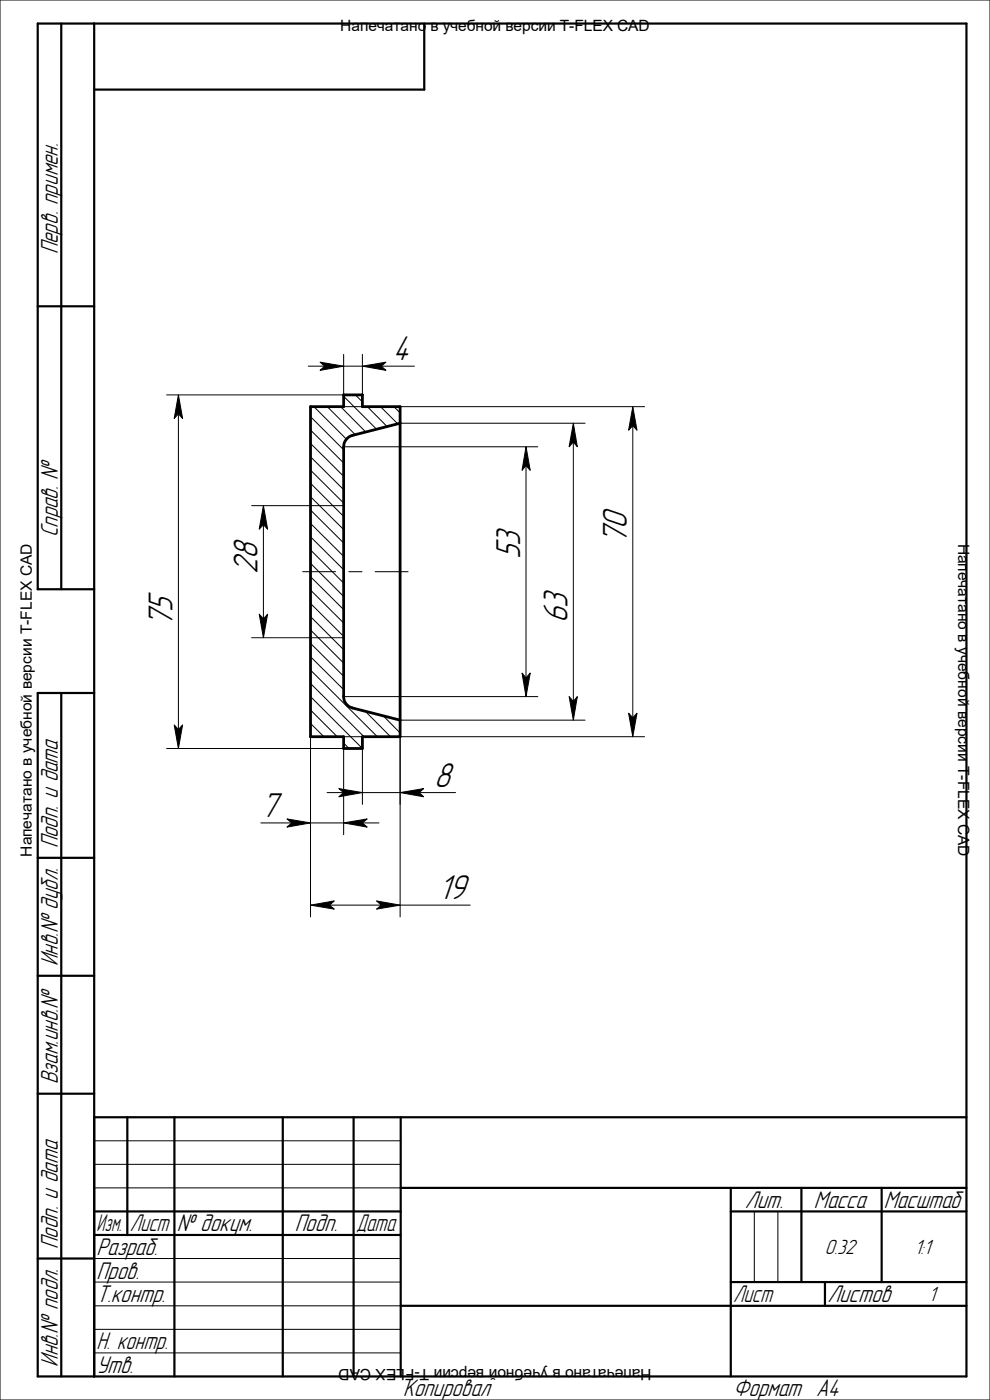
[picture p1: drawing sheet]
<svg xmlns="http://www.w3.org/2000/svg" width="210mm" height="297mm" viewBox="0 0 210 297" stroke-linecap="round" stroke-linejoin="round" font-family="sans-serif">
<g fill="none" stroke="#000" stroke-width=".21">
<path d="M0 0h210v297h-210zM65.4 77.7h3.5M72.9 75.2v8.6h-37.6M72.9 77.7h4M76.9 75.2v8.6M80.9 77.7h7M37.8 87.8v67M65.9 86.3h70.8M65.9 99.7l7 7M65.9 96.9l7 7M65.9 94.1l7 6.9M65.9 91.2l7 7"/>
<path d="M65.9 88.4l7 7M66.6 86.3l6.9 6.9M69.4 86.3l6 5.9M72.3 86.3l5.3 5.4M72.9 94.8h41.2M72.9 84.1l7 7M75.4 83.8l1.5 1.5M77.9 86.3l4.2 4.2M80.7 86.3l3.7 3.6M83.6 86.3l1.3 1.3M84.9 89.8h39.2M111.6 98.8v45"/>
<path d="M121.6 93.8v55M134.2 90.3v62M53.4 107.3h19.5M55.9 111.3v20M65.9 119.5l7 7M65.9 116.7l7 7M65.9 113.9l7 7M65.9 111l7 7M65.9 108.2l7 7M65.9 105.4l7 7M65.9 102.5l7 7.1M53.4 135.3h19.5"/>
<path d="M64.2 121.3h7M65.9 139.3l7 7M65.9 136.5l7 7M65.9 133.6l7 7.1M65.9 130.8l7 7M65.9 128l7 7M65.9 125.2l7 7M65.9 122.3l7 7M74 121.3h2.8M79.6 121.3h7M35.3 158.8h37.6M65.9 147.8l11 11v11.8"/>
<path d="M65.9 153.5l2.8 2.8M65.9 150.6l5.6 5.7M65.9 145l11.3 11.3M65.9 142.2l14.2 14.1M72.9 147.8h41.2M72.9 156.3v20.8M72.9 157.6l1.1 1.2M77.5 150.9l5.3 5.4M81.3 151.8l3.6 3.7M84.9 152.8h39.2M84.9 156.3v38.2M136.7 156.3h-70.8v38.2"/>
<path d="M55.3 174.6h6.6M65.9 174.6h7M69.4 168.1h3.5M76.9 174.6h3.5M76.9 168.1h8M88.9 168.1h7.7M69.9 192h11M84.9 192h14.8M20 252h65M20 242h65M20 247h65M160 257v15"/>
<path d="M165 257v15M20 277h65M20 267h65M20 272h65M155 277h50M20 282h65M20 287h65"/>
</g>
<path d="M65.9 86.3h7v-2.5h4v2.5h8v70h-8v2.5h-4v-2.5h-7zM84.9 89.8l-10.1 2.6-1.1 .6a2.39 2.39 0 0 0-.8 1.8v53a2.46 2.46 0 0 0 1.9 2.4l10.1 2.6" fill="none" stroke="#000" stroke-width=".59"/>
<g fill="#000" stroke="#000" stroke-width=".21">
<path d="M67.9 76.8l5 .9-5 .9 1-.9z" fill-rule="evenodd"/>
<path d="M76.9 77.7l5-.9-1 .9 1 .9z" fill-rule="evenodd"/>
<path d="M37.8 83.8l.9 5-.9-1-.8 1z" fill-rule="evenodd"/>
<path d="M111.6 94.8l.9 5-.9-1-.9 1z" fill-rule="evenodd"/>
<path d="M121.6 89.8l.9 5-.9-1-.9 1z" fill-rule="evenodd"/>
<path d="M134.2 86.3l.9 5-.9-1-.9 1z" fill-rule="evenodd"/>
<path d="M55.9 107.3l.9 5-.9-1-.9 1z" fill-rule="evenodd"/>
<path d="M55 130.3l.9 1 .9-1-.9 5z" fill-rule="evenodd"/>
<path d="M37 153.8l.8 1 .9-1-.9 5z" fill-rule="evenodd"/>
<path d="M110.7 142.8l.9 1 .9-1-.9 5z" fill-rule="evenodd"/>
<path d="M120.7 147.8l.9 1 .9-1-.9 5z" fill-rule="evenodd"/>
<path d="M133.3 151.3l.9 1 .9-1-.9 5z" fill-rule="evenodd"/>
<path d="M60.9 173.7l5 .9-5 .9 1-.9z" fill-rule="evenodd"/>
<path d="M71.9 167.3l5 .8-5 .9 1-.9z" fill-rule="evenodd"/>
<path d="M72.9 174.6l5-.9-1 .9 1 .9z" fill-rule="evenodd"/>
<path d="M84.9 168.1l5-.8-1 .8 1 .9z" fill-rule="evenodd"/>
<path d="M65.9 192l5-.9-1 .9 1 .9z" fill-rule="evenodd"/>
<path d="M79.9 191.1l5 .9-5 .9 1-.9z" fill-rule="evenodd"/>
</g>
<g fill="none" stroke="#000" stroke-width=".47">
<path d="M13 5v120M20 5v287M90 5v14h-70M8 65h12M20 125h-12v-120h197v287h-197v-145h12M13 147v145M8 182h12M8 207h12M8 232h12M20 237h185M27 237v25M37 237v55"/>
<path d="M60 237v55M75 237v55M85 237v55M20 257h65M85 252h120M155 257h50M155 252v40M170 252v20M187 252v20M8 267h12M20 262h65M85 277h120"/>
<path d="M155 272h50M175 272v5"/>
</g>
<g font-size="6.8">
<text x="83.4" y="76.5">4</text>
<text x="110.4" y="118.7" transform="rotate(-90 110.4 118.7)">53</text>
<text x="133" y="115.5" transform="rotate(-90 133 115.5)">70</text>
<text x="54.7" y="121.9" transform="rotate(-90 54.7 121.9)">28</text>
<text x="36.6" y="133.1" transform="rotate(-90 36.6 133.1)">75</text>
<text x="120.4" y="132.2" transform="rotate(-90 120.4 132.2)">63</text>
<text x="92.1" y="166.9">8</text>
<text x="55.3" y="173.4">7</text>
<text x="93" y="190.8">19</text>
</g>
<g font-size="4.7">
<text x="12.2" y="54" transform="rotate(-90 12.2 54)">Перв. примен.</text>
<text x="12.2" y="114" transform="rotate(-90 12.2 114)">Справ. №</text>
<text x="12.2" y="180" transform="rotate(-90 12.2 180)">Подп. и дата</text>
<text x="12.2" y="205" transform="rotate(-90 12.2 205)">Инв.№ дубл.</text>
<text x="12.2" y="230" transform="rotate(-90 12.2 230)">Взам.инв.№</text>
<text x="158" y="256.2">Лит.</text>
<text x="172.7" y="256.2">Масса</text>
<text x="187.5" y="256.2">Масштаб</text>
<text x="27.5" y="261.2">Лист</text>
<text x="37.5" y="261.2">№ докум.</text>
<text x="62.5" y="261.2">Подп.</text>
<text x="75.5" y="261.2">Дата</text>
<text x="12.2" y="265" transform="rotate(-90 12.2 265)">Подп. и дата</text>
<text x="20.5" y="266.3">Разраб.</text>
<text x="20.5" y="271.3">Пров.</text>
<text x="20.5" y="276.3">Т.контр.</text>
<text x="155.5" y="276.3">Лист</text>
<text x="175.5" y="276.3">Листов</text>
<text x="20.5" y="286.3">Н. контр.</text>
<text x="12.2" y="290" transform="rotate(-90 12.2 290)">Инв.№ подл.</text>
<text x="20.5" y="291.3">Утв.</text>
<text x="85.5" y="296.2">Копировал</text>
<text x="155.5" y="296.2">Формат</text>
<text x="173.1" y="296.2">A4</text>
</g>
<text font-size="4.6" x="20.5" y="261.2">Изм.</text>
<g font-size="4.1">
<text x="175" y="266">0.32</text>
<text x="194" y="266">1:1</text>
<text x="197" y="276">1</text>
</g>
<g font-size="3.3">
<text x="72.2" y="6.6">Напечатано в учебной версии T-FLEX CAD</text>
<text x="203.3" y="115.3" transform="rotate(90 203.3 115.3)">Напечатано в учебной версии T-FLEX CAD</text>
<text x="6.7" y="181.7" transform="rotate(-90 6.7 181.7)">Напечатано в учебной версии T-FLEX CAD</text>
<text x="138.2" y="290.4" transform="rotate(-180 138.2 290.4)">Напечатано в учебной версии T-FLEX CAD</text>
</g>
</svg>
